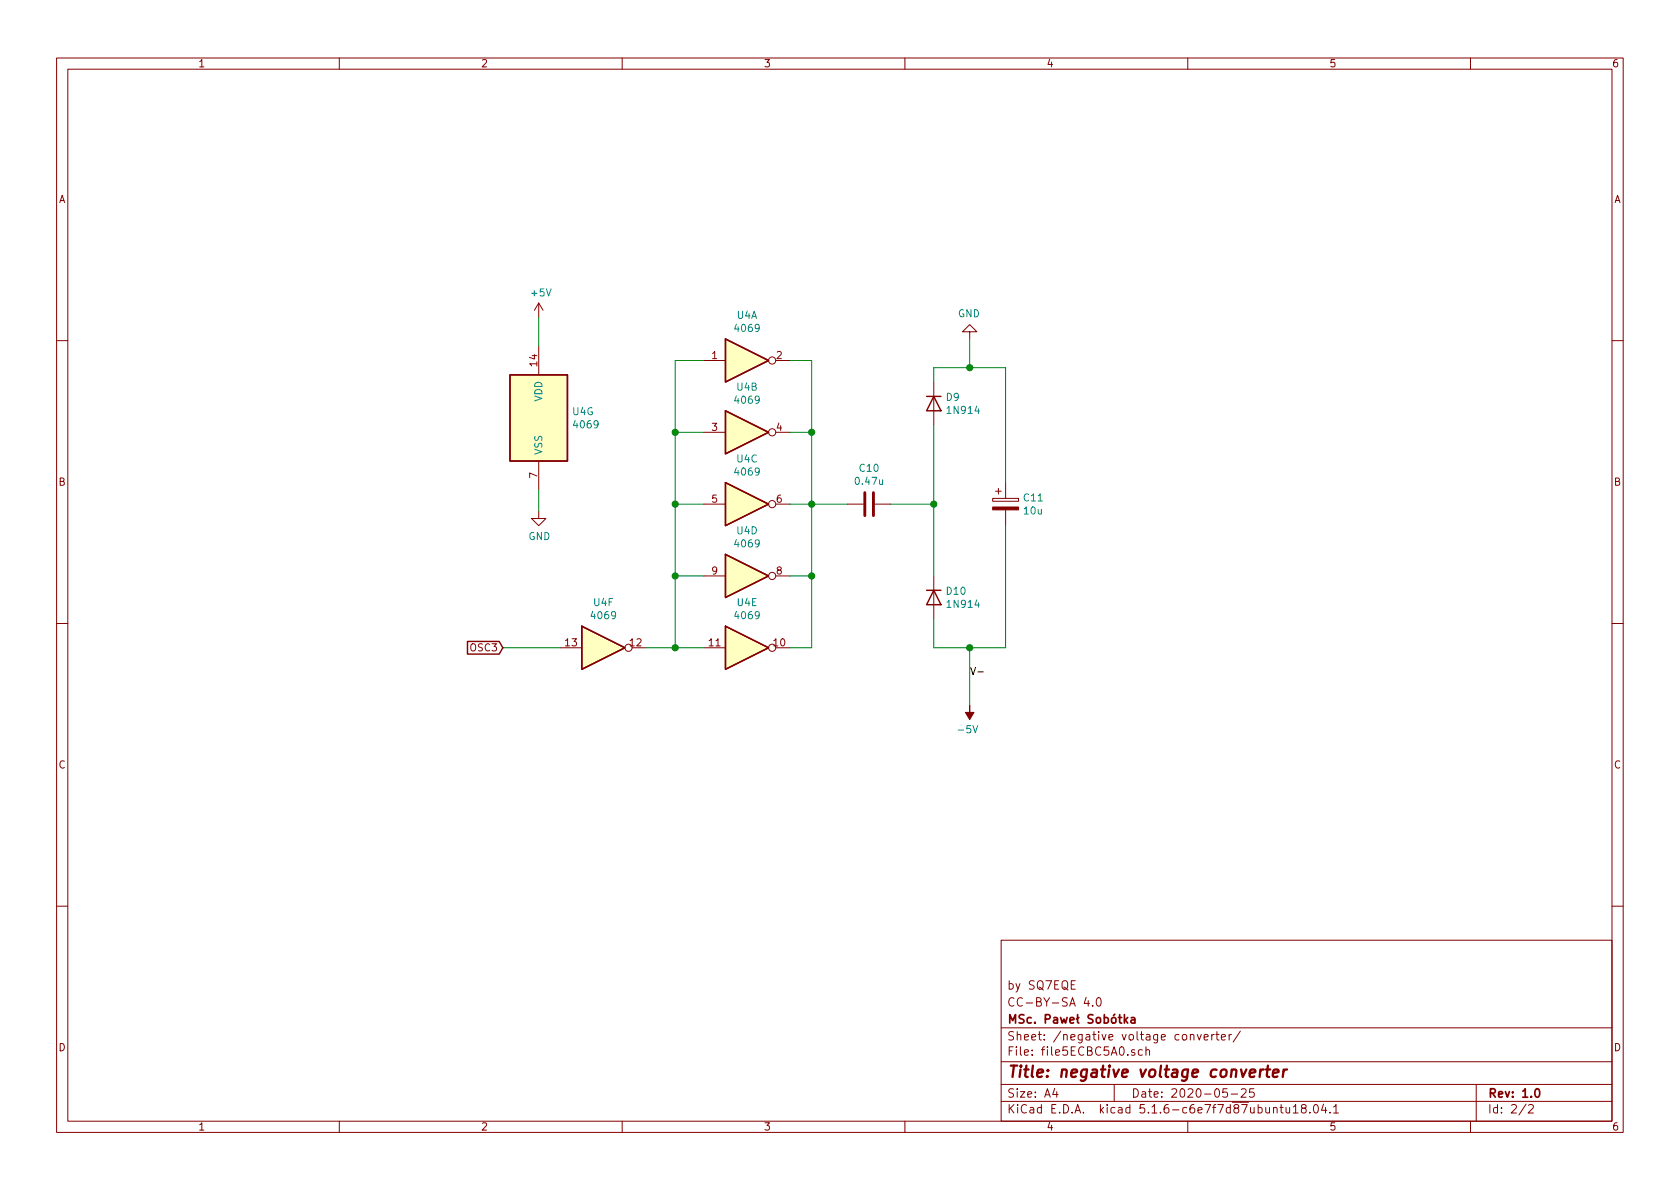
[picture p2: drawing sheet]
<svg xmlns="http://www.w3.org/2000/svg" width="297mm" height="210mm" viewBox="0 0 297 210" stroke-linecap="round" stroke-linejoin="round" font-family="sans-serif">
<g fill="none" stroke="#840000" stroke-width=".18">
<path d="M10 10.3h277v189.9h-277zM12 12.2h273v186.1h-273zM60 10.3v1.9M110 10.3v1.9M160 10.3v1.9M210 10.3v1.9M260 10.3v1.9M95.2 53.6v2.5M95.2 53.6l-.7 1.3M95.2 53.6l.8 1.3M171.4 58.7h1.3l-1.3-1.3-1.2 1.3h1.2v1.2M10 60.2h2"/>
<path d="M95.2 61.2v5.1M124.5 63.7h3.8M124.5 76.4h3.8M137.2 63.7h2.5M137.2 76.4h2.5M165.1 67.6v7.6M285 60.2h2M95.2 90.4v1.3h1.3l-1.3 1.3-1.2-1.3h1.2M95.2 81.5v5.1M124.5 89.1h3.8M137.2 89.1h2.5M149.9 89.1h2.8"/>
<path d="M154.7 89.1h2.8M175.5 88.1h4.6v.5h-4.6zM176 86.9h1M176.5 86.4v1M177.8 85.3v2.8M177.8 90.2v2.8M10 110.3h2M99.1 114.5h3.8M111.8 114.5h2.5M124.5 114.5h3.8M124.5 101.8h3.8M137.2 114.5h2.5"/>
<path d="M137.2 101.8h2.5M165.1 101.8v7.7M285 110.3h2M10 160.2h2M177 166.3h108v32h-108zM190.1 173.4h-.7v1.5h.7M192 176.3l-.3 1.1h.9M192.4 176.9v1M193.2 177.8v.1M194 176.6l.3-.2a.94 .94 0 0 1 0 1.5 .79 .79 0 0 1-.3-1.3zM285 160.2h2M60 198.3v1.9"/>
<path d="M110 198.3v1.9M160 198.3v1.9M177 194.8h108M177 191.8h108M177 187.8h108M177 181.8h108M186.5 192.5l-.4 1h1M186.8 193v1M197 191.8v3M200.6 185.7l-.3-.1-.2 .2v.2l.5 .2v.3h-.5M202 185.7l-.5-.1-.2 .3v.6l.2 .1 .5-.1M202.6 185.7l.2-.1 .4 .1 .1 .9"/>
<path d="M202.6 185.1v1.5M210 198.3v1.9M210.5 183.1l.2-.2 .3 .1 .1 .9M211.7 182.9l.3 1 .4-1M212.9 183.4l.7-.1-.1-.3-.4-.1-.2 .2 .1 .7h.5M214.2 182.9v1M214.7 182.9l-.5 .3M215 182.9h.5M215.2 182.4v1.3l.3 .2M216 183.4l.7-.1-.1-.3-.4-.1-.2 .2v.7h.6M217 192.5h-.7l-.1 .7 .2-.1 .5 .1 .1 .2v.5l-.2 .1-.6-.1M217.3 182.9v1"/>
<path d="M217.7 193.5h1.1M217.8 182.9l-.4 .1-.1 .2M219.3 182.3l-1.3 2M219.5 192.7l.2-.2h.3l.3 .2v.3v.2l-.9 .8h.9M221.7 192.5h-.7l-.1 .7 .2-.1 .5 .1 .2 .2-.1 .5-.2 .1-.6-.1M225.2 196l.2-.2 .3 .1 .1 .9M226.3 195.8h.6M226.5 195.3v1.3l.4 .2M227.4 195.8l.1 .9 .3 .1 .2-.1M228 195.8v1M228.7 195.8l.4-.5v1.5M228.7 196.8h.8"/>
<path d="M230.4 196l-.3-.2v-.3a.48 .48 0 0 1 .8 0l-.1 .4-.7 .2v.4l.3 .3h.3l.2-.3v-.4l-.2-.1M231.6 196.7v.1M232.4 195.4l.2-.1a.8 .8 0 0 1 .5 .8 .8 .8 0 0 1-.5 .7 1 1 0 0 1-.2-1.4zM234 195.2l-.3 1.1h.9M234.4 195.8v1M235.2 196.7v.1M235.8 195.8l.4-.5v1.5M235.8 196.8h.9M260 198.3v1.9M261 191.8v6.5M269.8 195.2l-1.2 2M270.3 195.5l.2-.2h.3l.3 .5-.9 1h.9"/>
<circle cx="136.5" cy="76.4" r=".63"/>
<circle cx="136.5" cy="63.7" r=".63"/>
<circle cx="136.5" cy="89.1" r=".63"/>
<circle cx="111.1" cy="114.5" r=".63"/>
<circle cx="136.5" cy="101.8" r=".63"/>
<circle cx="136.5" cy="114.5" r=".63"/>
</g>
<path d="M197.7 179.9h.6M198 179.4v1.3l.3 .2M198.8 179.4v1.5M199.4 179.9l-.6 .6M199 180.4l.4 .5M200 180h.6l.1 .9M200.7 180.3l-.5 .1-.3 .2 .3 .3 .5-.1M271.5 192.7l.2-.2a.81 .81 0 0 1 .6 .6 .81 .81 0 0 1-.3 .8l-.1 .1a.79 .79 0 0 1-.4-1.3z" fill="none" stroke="#840000" stroke-width=".3"/>
<path d="M222.9 189.1l-.2 1.3M223.4 189.1a.55 .55 0 0 0-.6 .4M223.8 189.1h.8M224.2 188.4l-.2 1.8 .1 .1 .3 .1M225.1 189.8l1-.2-.1-.4-.5-.1-.4 .3v.9l.2 .1 .6-.1M227 189.1l-.2 1.3M227.6 189.1a.55 .55 0 0 0-.7 .4" fill="none" stroke="#840000" stroke-width=".41"/>
<path d="M128.3 59.9l7.6 3.8-7.6 3.9zM90.2 66.3h10.1v15.2h-10.1zM128.3 72.6l7.6 3.8-7.6 3.9zM163.8 70.1h2.6M165.1 70.1l1.3 2.5h-2.6zM128.3 98l7.6 3.8-7.6 3.9zM128.3 85.3l7.6 3.8-7.6 3.9zM82.7 113.4h5.6l.6 1.1-.6 1.2h-5.6zM102.9 110.7l7.6 3.8-7.6 3.9zM128.3 110.7l7.6 3.8-7.6 3.9zM163.8 104.4h2.6M165.1 104.4l1.3 2.5h-2.6z" fill="none" stroke="#840000" stroke-width=".25"/>
<g fill="#ffffc2" stroke="#ffffc2" stroke-width=".18">
<path d="M90.2 66.3h10.1v15.2h-10.1z"/>
<path d="M102.9 110.7l7.6 3.8-7.6 3.9z"/>
<path d="M128.3 98l7.6 3.8-7.6 3.9z"/>
<path d="M128.3 110.7l7.6 3.8-7.6 3.9z"/>
<path d="M128.3 59.9l7.6 3.8-7.6 3.9z"/>
<path d="M128.3 72.6l7.6 3.8-7.6 3.9z"/>
<path d="M128.3 85.3l7.6 3.8-7.6 3.9z"/>
</g>
<g fill="#840000" stroke="#840000" stroke-width=".18">
<path d="M171.4 124.7v1.3h.8l-.8 1.2-.7-1.2h.7z"/>
<path d="M175.5 89.7h4.6v.5h-4.6z"/>
</g>
<path d="M152.9 87.1v4.1M154.4 87.1v4.1" fill="none" stroke="#840000" stroke-width=".51"/>
<g fill="none" stroke="#008400" stroke-width=".18">
<path d="M95.2 56.1v5.1M171.4 59.9v5.1M119.4 76.4h5.1M124.5 63.7h-5.1v50.8M139.7 76.4h3.8M139.7 63.7h3.8v50.8h-3.8M165.1 67.6v-2.6h12.7v20.3M165.1 75.2v26.6M95.2 86.6v3.8M119.4 89.1h5.1M139.7 89.1h10.2M157.5 89.1h7.6"/>
<path d="M177.8 93v21.5h-12.7v-5M88.9 114.5h10.2M114.3 114.5h10.2M119.4 101.8h5.1M139.7 101.8h3.8M171.4 114.5v10.2"/>
</g>
<path d="M171.6 118l.5 1.3 .4-1.3M172.9 118.8h1" fill="none" stroke="#000" stroke-width=".18"/>
<g fill="#008400" stroke="#008400" stroke-width=".25">
<circle cx="171.5" cy="65" r=".51"/>
<circle cx="171.5" cy="114.5" r=".51"/>
<circle cx="119.4" cy="101.8" r=".51"/>
<circle cx="119.4" cy="89.1" r=".51"/>
<circle cx="119.4" cy="76.4" r=".51"/>
<circle cx="165.1" cy="89.1" r=".51"/>
<circle cx="119.4" cy="114.5" r=".51"/>
<circle cx="143.5" cy="76.4" r=".51"/>
<circle cx="143.5" cy="89.1" r=".51"/>
<circle cx="143.5" cy="101.8" r=".51"/>
</g>
<text font-size="2.8" fill="#840000" x="178" y="190.5">Title: negative voltage converter</text>
<g font-size="2.1" fill="#840000">
<text x="178" y="178">CC-BY-SA 4.0</text>
<text x="178" y="175">by SQ7EQE</text>
<text x="178" y="184">Sheet: /negative voltage converter/</text>
<text x="178" y="181">MSc. Pawe Sobótka</text>
<text x="178" y="186.7">File: file5ECBC5A0.sch</text>
<text x="178" y="196.9">KiCad E.D.A. kicad 5.1.6-c6e7f7d87ubuntu18.04.1</text>
<text x="178" y="194.1">Size: A4</text>
<text x="200" y="194.1">Date: 2020-05-25</text>
<text x="263" y="194.1">Rev: 1.0</text>
<text x="263" y="196.9">Id: 2/2</text>
</g>
<g font-size="1.8" fill="#840000">
<text x="35" y="11.9">1</text>
<text x="85" y="11.9">2</text>
<text x="135" y="11.9">3</text>
<text x="185" y="11.9">4</text>
<text x="235" y="11.9">5</text>
<text x="285" y="11.9">6</text>
<text x="10.4" y="35.9">A</text>
<text x="285.4" y="35.9">A</text>
<text x="95" y="64.7" transform="rotate(-90 95 64.7)">14</text>
<text x="125.9" y="63.5">1</text>
<text x="137.3" y="63.5">2</text>
<text x="125.9" y="76.2">3</text>
<text x="137.3" y="76.2">4</text>
<text x="10.4" y="85.9">B</text>
<text x="95" y="84.6" transform="rotate(-90 95 84.6)">7</text>
<text x="125.9" y="88.9">5</text>
<text x="137.3" y="88.9">6</text>
<text x="285.4" y="85.9">B</text>
<text x="125.9" y="101.6">9</text>
<text x="137.3" y="101.6">8</text>
<text x="83.3" y="115.2">OSC3</text>
<text x="100" y="114.3">13</text>
<text x="111.4" y="114.3">12</text>
<text x="125.4" y="114.3">11</text>
<text x="136.8" y="114.3">10</text>
<text x="10.4" y="135.9">C</text>
<text x="285.4" y="135.9">C</text>
<text x="10.4" y="185.9">D</text>
<text x="285.4" y="185.9">D</text>
<text x="35" y="199.9">1</text>
<text x="85" y="199.9">2</text>
<text x="135" y="199.9">3</text>
<text x="185" y="199.9">4</text>
<text x="235" y="199.9">5</text>
<text x="285" y="199.9">6</text>
</g>
<g font-size="1.8" fill="#008484">
<text x="94" y="52.4">+5V</text>
<text x="130.1" y="58.7">4069</text>
<text x="130.3" y="56.4">U4A</text>
<text x="169.4" y="56.1">GND</text>
<text x="95.9" y="71" transform="rotate(-90 95.9 71)">VDD</text>
<text x="130.1" y="71.4">4069</text>
<text x="130.3" y="69.1">U4B</text>
<text x="167.3" y="70.9">D9</text>
<text x="101.3" y="73.4">U4G</text>
<text x="101.6" y="75.7">4069</text>
<text x="167.7" y="73.2">1N914</text>
<text x="95.9" y="80.5" transform="rotate(-90 95.9 80.5)">VSS</text>
<text x="130.3" y="81.8">U4C</text>
<text x="152" y="83.4">C10</text>
<text x="130.1" y="84.1">4069</text>
<text x="151.4" y="85.7">0.47u</text>
<text x="181.1" y="88.7">C11</text>
<text x="93.4" y="95.5">GND</text>
<text x="130.3" y="94.5">U4D</text>
<text x="181.1" y="91">10u</text>
<text x="130.1" y="96.8">4069</text>
<text x="105" y="107.2">U4F</text>
<text x="130.4" y="107.2">U4E</text>
<text x="167.4" y="105.2">D10</text>
<text x="167.7" y="107.5">1N914</text>
<text x="104.7" y="109.5">4069</text>
<text x="130.1" y="109.5">4069</text>
<text x="169.7" y="129.7">-5V</text>
</g>
</svg>
